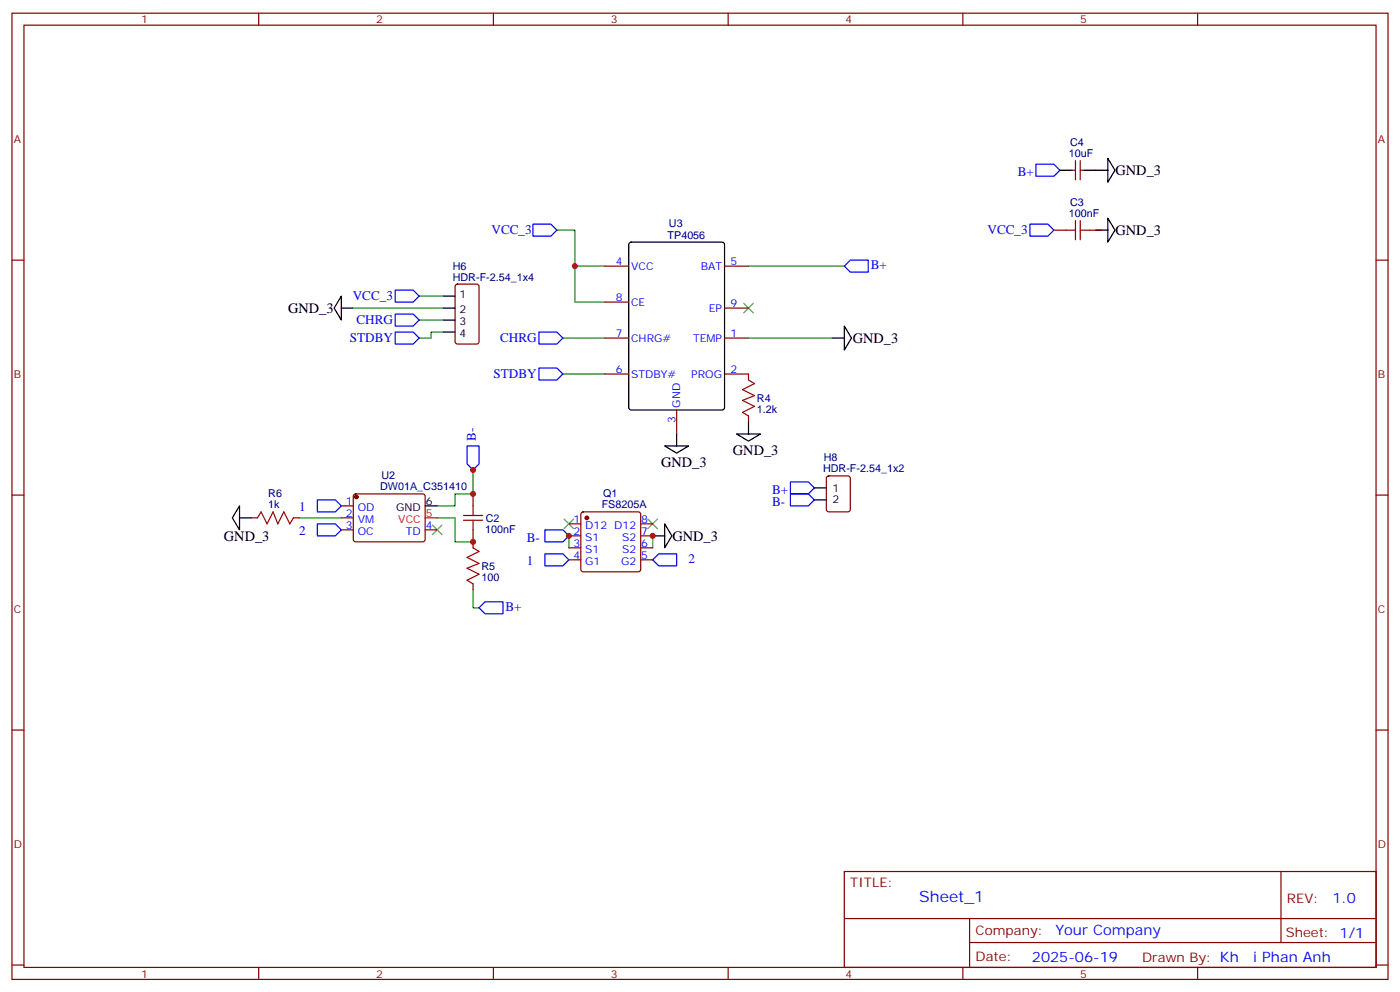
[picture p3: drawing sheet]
<svg xmlns="http://www.w3.org/2000/svg" width="412mm" height="292mm" viewBox="0 0 412 292" stroke-linecap="round" stroke-linejoin="round" font-family="sans-serif">
<g fill="none" stroke="#870000" stroke-width=".35">
<path d="M3.5 3.9h405.4v284.3h-405.4zM7.1 7.4h398.2v277.3h-398.2zM76.2 3.9v3.5M145.3 3.9v3.5M214.5 3.9v3.5M283.6 3.9v3.5M352.8 3.9v3.5M315.7 50.1h1.1M316.8 47.3v5.6M318.2 47.3v5.6M318.2 50.1h1.1M3.5 76.6h3.6"/>
<path d="M178.2 78.3h7M213.4 78.3h7.1M310.4 67.7h3.6M321 67.7h3.6M405.3 76.6h3.6M134.3 83.8l.5-.2h5.6l.7 .4v16.5l-.5 .7h-5.8l-.7-.4v-16.5zM178.2 99.5h7M178.2 88.9h7M213.4 99.5h7.1M213.4 90.7h7.1M178.2 110.1h7M213.4 110.1h7.1v1.7"/>
<path d="M199.3 120.6v7.1M220.5 122.4v1.8M3.5 145.7h3.6M74.1 152.4h1.7M86.4 152.4h1.8M100.5 152.4h3.6M100.5 148.9h3.6M100.5 155.9h3.6M104.3 145.6l.5-.3 20 .1 .4 .6v13l-.7 .5-20-.1-.4-.6v-12.8zM125.2 155.9h3.6M139.3 145.3v3.6M139.3 155.9v5.3"/>
<path d="M167.6 154.2h3.5M167.6 157.7h3.5M171.3 150.8l.5-.2h16.2l.5 .2 .2 .5v16.3l-.2 .5-.5 .2h-16.2l-.5-.3-.2-.4v-16.3zM188.7 154.2h3.6M188.7 157.7h3.6M243.7 140.3l.4-.2h5.7l.6 .4 .1 9.4-.5 .7h-5.9l-.6-.4-.1-9.4zM405.3 145.7h3.6M139.3 171.8v1.8M167.6 161.2h3.5M167.6 164.7h3.5M188.7 161.2h3.6M188.7 164.7h3.6"/>
<path d="M3.5 214.8h3.6M405.3 214.8h3.6M248.7 256.5h156.6v28.2h-156.6zM377.3 256.5v20.9M248.7 270.3h156.5M285.6 277.4h119.6M285.6 270.3v14.1M3.5 284h3.6M76.2 284.7v3.5M145.3 284.7v3.5M214.5 284.7v3.5M283.6 284.7v3.5"/>
<path d="M352.8 284.7v3.5M405.3 284h3.6"/>
</g>
<g fill="none" stroke="#008700" stroke-width=".35">
<path d="M164 67.7h5.3v10.6M178.2 78.3h-8.9v10.6h8.9M220.5 78.3h28.2M322.8 67.7h1.8M104.1 90.7h26.4M123.5 87.1h7M123.5 94.2h7M130.5 97.7h-3.5v1.8h-3.5M165.8 99.5h12.4M220.5 99.5h24.7M165.8 110.1h12.4M88.2 152.4h12.3"/>
<path d="M128.8 152.4h5.3v7.1h5.2M139.3 145.3v-7v7h-5.2v3.6h-5.3M167.6 157.7v3.5M192.3 157.7v3.5M139.3 173.6v5.3h1.8"/>
</g>
<g fill="none" stroke="#00f" stroke-width=".35">
<path d="M305.2 48.3h5.2l1.8 1.8-1.8 1.8h-5.2zM157 66h5.3l1.7 1.7-1.7 1.8h-5.3zM248.7 78.3l1.8-1.7h5.3v3.5h-5.3zM303.4 66h5.3l1.7 1.7-1.7 1.8h-5.3zM116.4 85.4h5.3l1.8 1.7-1.8 1.8h-5.3zM116.4 92.4h5.3l1.8 1.8-1.8 1.8h-5.3zM116.4 97.7h5.3l1.8 1.8-1.8 1.7h-5.3zM158.7 97.7h5.3l1.8 1.8-1.8 1.7h-5.3zM158.7 108.3h5.3l1.8 1.8-1.8 1.7h-5.3zM137.6 131.2h3.5v5.3l-1.8 1.8-1.7-1.8zM93.5 154.2h5.3l1.7 1.7-1.7 1.8h-5.3zM93.5 147.1h5.3l1.7 1.8-1.7 1.7h-5.3z"/>
<path d="M160.5 155.9h5.3l1.8 1.8-1.8 1.8h-5.3zM232.8 145.3h5.3l1.8 1.8-1.8 1.8h-5.3zM232.8 141.8h5.3l1.8 1.8-1.8 1.7h-5.3zM141.1 178.9l1.8-1.8h5.3v3.5h-5.3zM160.5 163h5.3l1.8 1.7-1.8 1.8h-5.3zM192.3 164.7l1.7-1.7h5.3v3.5h-5.3z"/>
</g>
<g fill="none" stroke="#000" stroke-width=".35">
<path d="M312.2 50.1h3.5M319.3 50.1h7M326.3 46.6l2.1 3.5-2.1 3.5zM185.4 71.5l.5-.2h26.8l.7 .4v48.2l-.4 .7h-27.1l-.6-.4-.1-48.2zM322.8 67.7h3.5M326.3 64.2l2.1 3.5-2.1 3.6zM100.5 87.1v7.1l-2.1-3.5zM100.5 90.7h3.6M130.5 90.7h3.6M130.5 87.1h3.6M130.5 94.2h3.6M130.5 97.7h3.6"/>
<path d="M245.2 99.5h3.5M248.7 96l2.1 3.5-2.1 3.5zM195.8 131.2h7l-3.5 2.1zM199.3 127.7v3.5M217 127.7h7l-3.5 2.1zM220.5 124.2v3.5M70.6 148.9v7l-2.2-3.5zM70.6 152.4h3.5M125.2 148.9h3.6M192.3 157.7h3.5M195.8 154.2l2.1 3.5-2.1 3.5zM239.9 143.6h3.5"/>
<path d="M239.9 147.1h3.5"/>
</g>
<path d="M219.1 89.3l2.8 2.8M221.9 89.3l-2.8 2.8M127.4 154.5l2.8 2.8M130.2 154.5l-2.8 2.8M166.2 152.8l2.8 2.8M169 152.8l-2.8 2.8M190.9 152.8l2.8 2.8M193.7 152.8l-2.8 2.8" fill="none" stroke="#3c3" stroke-width=".35"/>
<path d="M314 67.7h2.8M316.8 64.9v5.7M318.2 67.7h2.8M318.2 64.9v5.7M220.5 111.8l1.7 1.1-3.5 1.8 3.5 1.7-3.5 1.4 3.5 1.8-3.5 1.8 1.8 1M75.8 152.4l1.1-1.8 1.8 3.6 1.7-3.6 1.4 3.6 1.8-3.6 1.8 3.6 1-1.8M136.5 151.7h5.7M136.5 153.1h5.7M139.3 148.9v2.8M139.3 153.1v2.8M139.3 161.2l1.8 1.1-3.5 1.7 3.5 1.8-3.5 1.4 3.5 1.8-3.5 1.7 1.7 1.1" fill="none" stroke="#a10000" stroke-width=".35"/>
<g fill="#870000" stroke="#870000" stroke-width=".35">
<circle cx="172.9" cy="152.4" r=".53"/>
<circle cx="105" cy="146.2" r=".53"/>
</g>
<path d="M125.2 152.4h3.6" fill="none" stroke="#f00" stroke-width=".35"/>
<g fill="#c00">
<circle cx="167.6" cy="157.7" r=".88"/>
<circle cx="192.3" cy="157.7" r=".88"/>
<circle cx="139.3" cy="145.3" r=".88"/>
<circle cx="169.3" cy="78.3" r=".88"/>
<circle cx="139.3" cy="138.3" r=".88"/>
<circle cx="139.3" cy="159.5" r=".88"/>
</g>
<text font-size="4.6" fill="#00f" x="270.8" y="265.5">Sheet_1</text>
<g font-size="4.2">
<text x="328.6" y="51.5">GND_3</text>
<text x="328.6" y="69.1">GND_3</text>
<text x="84.8" y="92.1">GND_3</text>
<text x="251.2" y="100.9">GND_3</text>
<text x="194.7" y="137.3">GND_3</text>
<text x="215.9" y="133.8">GND_3</text>
<text x="66" y="159.1">GND_3</text>
<text x="198.1" y="159.1">GND_3</text>
</g>
<g font-size="4.2" fill="#00f">
<text x="392.5" y="265.7">1.0</text>
<text x="310.9" y="275.3">Your Company</text>
<text x="304" y="283.1">2025-06-19</text>
<text x="369.2" y="283">i Phan Anh</text>
</g>
<g font-size="3.9" fill="#00f">
<text x="299.8" y="51.8">B+</text>
<text x="144.8" y="68.9">VCC_3</text>
<text x="290.9" y="68.9">VCC_3</text>
<text x="256.5" y="79.2">B+</text>
<text x="103.9" y="88.3">VCC_3</text>
<text x="105" y="95.5">CHRG</text>
<text x="103.1" y="100.8">STDBY</text>
<text x="147.3" y="100.8">CHRG</text>
<text x="145.4" y="111.3">STDBY</text>
<text x="140.1" y="129.6" transform="rotate(-90 140.1 129.6)">B-</text>
<text x="227.5" y="148.8">B-</text>
<text x="227.5" y="145.3">B+</text>
<text x="88.1" y="150.5">1</text>
<text x="88.1" y="157.5">2</text>
<text x="155.1" y="159.4">B-</text>
<text x="155.2" y="166.4">1</text>
<text x="202.8" y="165.6">2</text>
<text x="148.9" y="179.8">B+</text>
</g>
<g font-size="3.9" fill="#800">
<text x="250.5" y="261.1">TITLE:</text>
<text x="379.1" y="265.7">REV:</text>
<text x="287.4" y="275.3">Company:</text>
<text x="378.7" y="275.9">Sheet: 1/1</text>
<text x="287.4" y="282.9">Date:</text>
<text x="336.4" y="283">Drawn By: Kh</text>
</g>
<g font-size="3.2" fill="#800">
<text x="41.6" y="6.9">1</text>
<text x="110.8" y="6.9">2</text>
<text x="179.9" y="6.9">3</text>
<text x="249.1" y="6.9">4</text>
<text x="318.2" y="6.9">5</text>
<text x="4.1" y="42">A</text>
<text x="405.9" y="42">A</text>
<text x="4.1" y="111.1">B</text>
<text x="405.9" y="111.1">B</text>
<text x="4.1" y="180.3">C</text>
<text x="405.9" y="180.3">C</text>
<text x="4.1" y="249.4">D</text>
<text x="405.9" y="249.4">D</text>
<text x="41.6" y="287.7">1</text>
<text x="110.8" y="287.7">2</text>
<text x="179.9" y="287.7">3</text>
<text x="249.1" y="287.7">4</text>
<text x="318.2" y="287.7">5</text>
</g>
<g font-size="3.2" fill="#000080">
<text x="314.9" y="46.2">10uF</text>
<text x="315.2" y="43">C4</text>
<text x="314.9" y="63.9">100nF</text>
<text x="315.2" y="60.7">C3</text>
<text x="196.6" y="70.2">TP4056</text>
<text x="197.1" y="66.9">U3</text>
<text x="133.4" y="82.5">HDR-F-2.54_1x4</text>
<text x="133.4" y="79.4">H6</text>
<text x="223" y="118.3">R4</text>
<text x="223" y="121.4">1.2k</text>
<text x="242.7" y="135.8">H8</text>
<text x="112.4" y="140.9">U2</text>
<text x="242.4" y="139">HDR-F-2.54_1x2</text>
<text x="79" y="149.6">1k</text>
<text x="79" y="146.4">R6</text>
<text x="112" y="144.2">DW01A_C351410</text>
<text x="177.2" y="149.5">FS8205A</text>
<text x="177.7" y="146.2">Q1</text>
<text x="143.1" y="153.5">C2</text>
<text x="142.9" y="156.8">100nF</text>
<text x="141.8" y="167.7">R5</text>
<text x="141.8" y="170.8">100</text>
</g>
<g font-size="3.2" fill="#00f">
<text x="181.4" y="78">4</text>
<text x="215.2" y="78">5</text>
<text x="185.9" y="79.4">VCC</text>
<text x="206.4" y="79.4">BAT</text>
<text x="181.4" y="88.5">8</text>
<text x="185.9" y="90">CE</text>
<text x="208.8" y="91.7">EP</text>
<text x="215.2" y="90.3">9</text>
<text x="181.4" y="99.1">7</text>
<text x="185.9" y="100.5">CHRG#</text>
<text x="204.2" y="100.5">TEMP</text>
<text x="215.2" y="99.1">1</text>
<text x="181.4" y="109.7">6</text>
<text x="185.9" y="111.1">STDBY#</text>
<text x="203.6" y="111.1">PROG</text>
<text x="215.2" y="109.7">2</text>
<text x="200.4" y="119.9" transform="rotate(-90 200.4 119.9)">GND</text>
<text x="199" y="124.4" transform="rotate(-90 199 124.4)">3</text>
<text x="101.9" y="148.5">1</text>
<text x="101.9" y="152">2</text>
<text x="101.9" y="155.6">3</text>
<text x="105.4" y="150.3">OD</text>
<text x="105.4" y="153.8">VM</text>
<text x="125.4" y="155.6">4</text>
<text x="168.9" y="153.8">1</text>
<text x="172.4" y="155.6">D12 D12</text>
<text x="188.9" y="153.8">8</text>
<text x="105.4" y="157.3">OC</text>
<text x="119.5" y="157.3">TD</text>
<text x="168.9" y="157.3">2</text>
<text x="168.9" y="160.9">3</text>
<text x="172.4" y="159.1">S1</text>
<text x="183.2" y="159.1">S2</text>
<text x="188.9" y="160.9">6</text>
<text x="188.9" y="157.3">7</text>
<text x="168.9" y="164.4">4</text>
<text x="172.4" y="162.6">S1</text>
<text x="172.4" y="166.2">G1</text>
<text x="183" y="166.2">G2</text>
<text x="183.2" y="162.6">S2</text>
<text x="188.9" y="164.4">5</text>
</g>
<g font-size="3.2">
<text x="135.4" y="87.8">1</text>
<text x="135.4" y="92.1">2</text>
<text x="135.4" y="95.6">3</text>
<text x="135.4" y="99.1">4</text>
<text x="125.4" y="148.5">6</text>
<text x="245.2" y="144.6">1</text>
<text x="245.2" y="148.2">2</text>
<text x="116.6" y="150.3">GND</text>
</g>
<g font-size="3.2" fill="#f00">
<text x="117.3" y="153.8">VCC</text>
<text x="125.4" y="152">5</text>
</g>
</svg>
